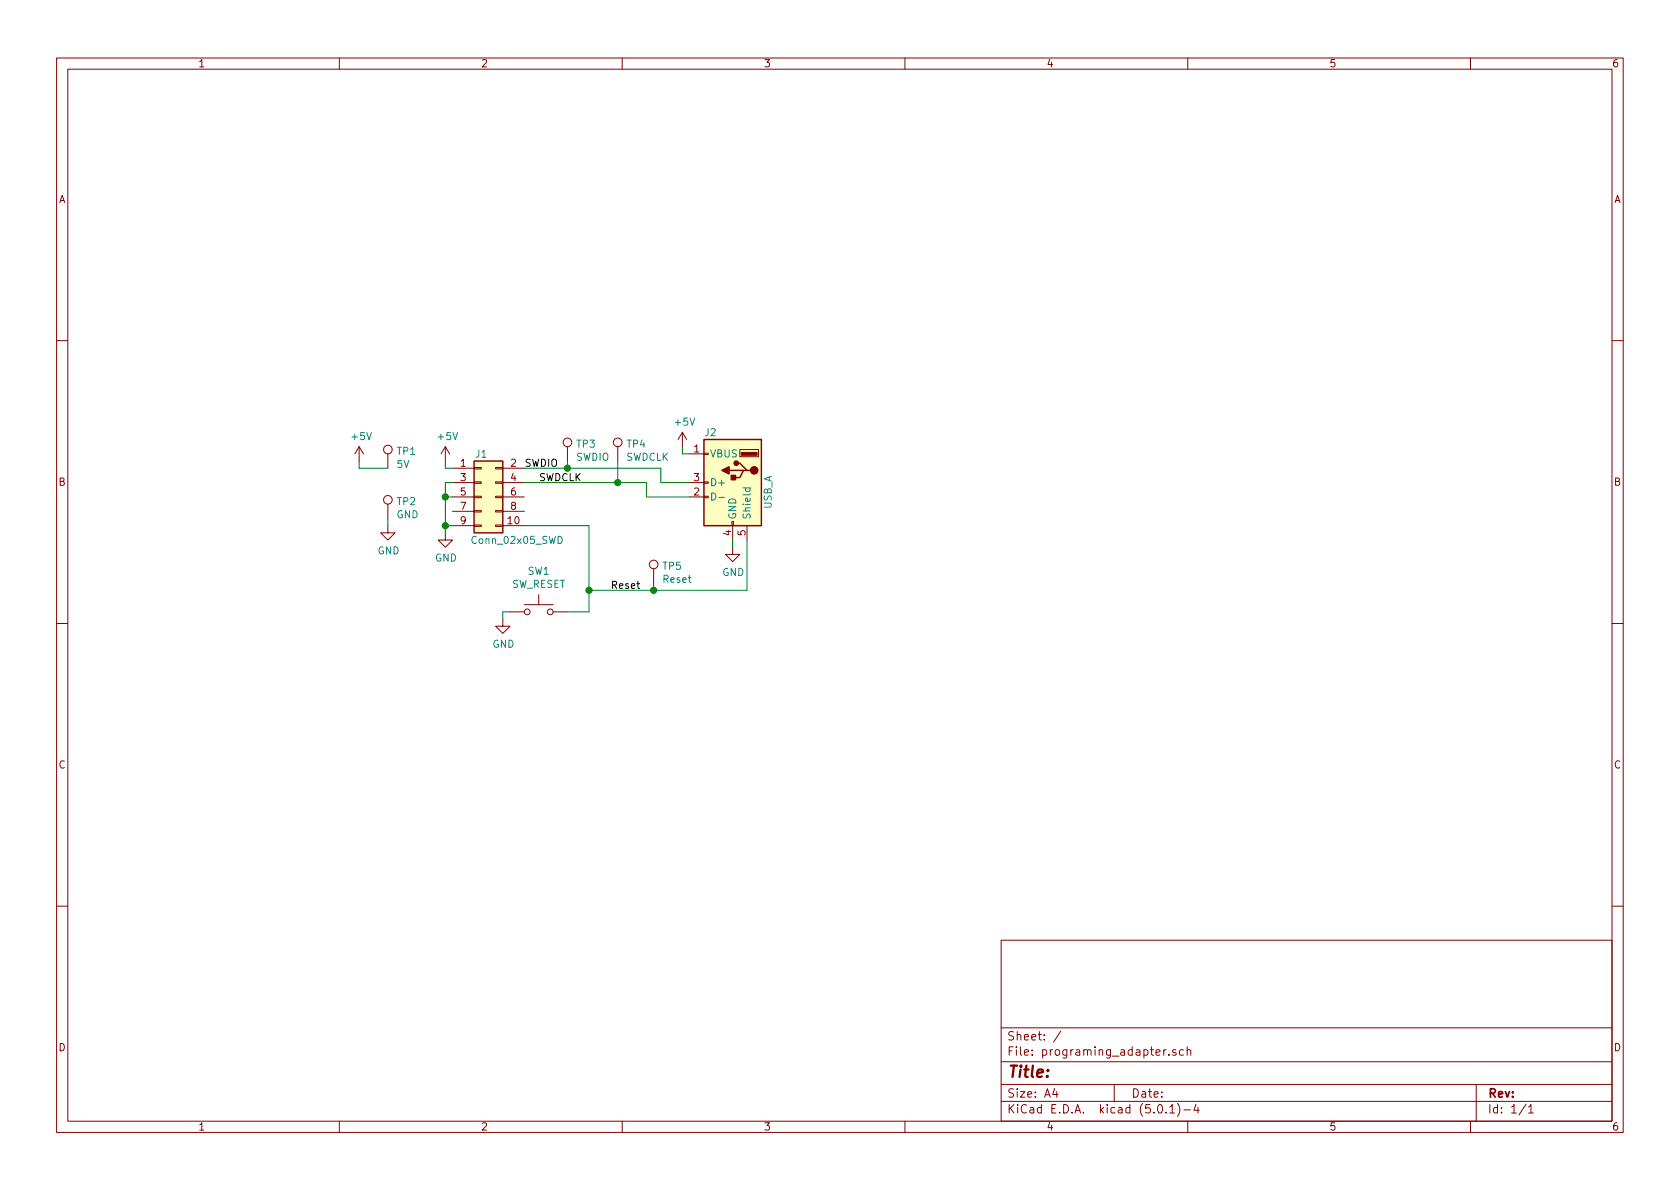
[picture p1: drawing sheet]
EESchema Schematic File Version 4
EELAYER 26 0
EELAYER END
$Descr A4 11693 8268
encoding utf-8
Sheet 1 1
Title ""
Date ""
Rev ""
Comp ""
Comment1 ""
Comment2 ""
Comment3 ""
Comment4 ""
$EndDescr
$Comp
L Connector:USB_A J2
U 1 1
P 5100 3350
F 0 "J2" H 5300 3700 50  0000 R CNN
F 1 "USB_A" V 4850 3400 50  0000 R CNN
F 2 "Connectors:USB_A" H 5250 3300 50  0001 C CNN
F 3 " ~" H 5250 3300 50  0001 C CNN
	1    5100 3350
	-1   0    0    -1  
$EndComp
$Comp
L power:GND #PWR0101
U 1 1
P 5100 3800
F 0 "#PWR0101" H 5100 3550 50  0001 C CNN
F 1 "GND" H 5105 3627 50  0000 C CNN
F 2 "" H 5100 3800 50  0001 C CNN
F 3 "" H 5100 3800 50  0001 C CNN
	1    5100 3800
	1    0    0    -1  
$EndComp
$Comp
L power:+5V #PWR0102
U 1 1
P 4750 3100
F 0 "#PWR0102" H 4750 2950 50  0001 C CNN
F 1 "+5V" H 4765 3273 50  0000 C CNN
F 2 "" H 4750 3100 50  0001 C CNN
F 3 "" H 4750 3100 50  0001 C CNN
	1    4750 3100
	1    0    0    -1  
$EndComp
$Comp
L power:+5V #PWR0103
U 1 1
P 3100 3200
F 0 "#PWR0103" H 3100 3050 50  0001 C CNN
F 1 "+5V" H 3115 3373 50  0000 C CNN
F 2 "" H 3100 3200 50  0001 C CNN
F 3 "" H 3100 3200 50  0001 C CNN
	1    3100 3200
	1    0    0    -1  
$EndComp
Wire Wire Line
	4750 3100 4750 3150
Wire Wire Line
	4750 3150 4800 3150
$Comp
L power:GND #PWR0104
U 1 1
P 3100 3700
F 0 "#PWR0104" H 3100 3450 50  0001 C CNN
F 1 "GND" H 3105 3527 50  0000 C CNN
F 2 "" H 3100 3700 50  0001 C CNN
F 3 "" H 3100 3700 50  0001 C CNN
	1    3100 3700
	1    0    0    -1  
$EndComp
$Comp
L Connector_Generic:Conn_02x05_Odd_Even J1
U 1 1
P 3350 3450
F 0 "J1" H 3350 3750 50  0000 C CNN
F 1 "Conn_02x05_SWD" H 3600 3150 50  0000 C CNN
F 2 "CustomKiCadLibrary:185G087" H 3350 3450 50  0001 C CNN
F 3 "~" H 3350 3450 50  0001 C CNN
	1    3350 3450
	1    0    0    -1  
$EndComp
Wire Wire Line
	3100 3200 3100 3250
Wire Wire Line
	3100 3250 3150 3250
Wire Wire Line
	3150 3350 3100 3350
Wire Wire Line
	3100 3350 3100 3450
Wire Wire Line
	3150 3650 3100 3650
Connection ~ 3100 3650
Wire Wire Line
	3100 3650 3100 3700
Wire Wire Line
	3150 3450 3100 3450
Connection ~ 3100 3450
Wire Wire Line
	3100 3450 3100 3650
Wire Wire Line
	4100 4100 4100 3650
Wire Wire Line
	4100 3650 3650 3650
$Comp
L Switch:SW_Push SW1
U 1 1
P 3750 4250
F 0 "SW1" H 3750 4535 50  0000 C CNN
F 1 "SW_RESET" H 3750 4444 50  0000 C CNN
F 2 "Buttons_Switches_THT:SW_Tactile_Straight_KSA0Axx1LFTR" H 3750 4450 50  0001 C CNN
F 3 "" H 3750 4450 50  0001 C CNN
	1    3750 4250
	1    0    0    -1  
$EndComp
$Comp
L power:GND #PWR0105
U 1 1
P 3500 4300
F 0 "#PWR0105" H 3500 4050 50  0001 C CNN
F 1 "GND" H 3505 4127 50  0000 C CNN
F 2 "" H 3500 4300 50  0001 C CNN
F 3 "" H 3500 4300 50  0001 C CNN
	1    3500 4300
	1    0    0    -1  
$EndComp
Wire Wire Line
	3500 4300 3500 4250
Wire Wire Line
	3500 4250 3550 4250
Wire Wire Line
	3950 4250 4100 4250
Wire Wire Line
	4100 4250 4100 4100
Connection ~ 4100 4100
Text Label 4250 4100 0    50   ~ 0
Reset
Text Label 3650 3250 0    50   ~ 0
SWDIO
Text Label 3750 3350 0    50   ~ 0
SWDCLK
Wire Wire Line
	5100 3800 5100 3750
Wire Wire Line
	5200 3750 5200 4100
Wire Wire Line
	4100 4100 4550 4100
Wire Wire Line
	4600 3250 4600 3350
Wire Wire Line
	4600 3350 4800 3350
Wire Wire Line
	3650 3250 3950 3250
Wire Wire Line
	4800 3450 4500 3450
Wire Wire Line
	4500 3450 4500 3350
Wire Wire Line
	3650 3350 4300 3350
$Comp
L Connector:TestPoint TP3
U 1 1
P 3950 3200
F 0 "TP3" H 4008 3320 50  0000 L CNN
F 1 "SWDIO" H 4008 3229 50  0000 L CNN
F 2 "CustomKiCadLibrary:TP_080X080R" H 4150 3200 50  0001 C CNN
F 3 "~" H 4150 3200 50  0001 C CNN
	1    3950 3200
	1    0    0    -1  
$EndComp
$Comp
L Connector:TestPoint TP4
U 1 1
P 4300 3200
F 0 "TP4" H 4358 3320 50  0000 L CNN
F 1 "SWDCLK" H 4358 3229 50  0000 L CNN
F 2 "CustomKiCadLibrary:TP_080X080R" H 4500 3200 50  0001 C CNN
F 3 "~" H 4500 3200 50  0001 C CNN
	1    4300 3200
	1    0    0    -1  
$EndComp
$Comp
L Connector:TestPoint TP5
U 1 1
P 4550 4050
F 0 "TP5" H 4608 4170 50  0000 L CNN
F 1 "Reset" H 4608 4079 50  0000 L CNN
F 2 "CustomKiCadLibrary:TP_080X080R" H 4750 4050 50  0001 C CNN
F 3 "~" H 4750 4050 50  0001 C CNN
	1    4550 4050
	1    0    0    -1  
$EndComp
$Comp
L Connector:TestPoint TP1
U 1 1
P 2700 3250
F 0 "TP1" H 2758 3370 50  0000 L CNN
F 1 "5V" H 2758 3279 50  0000 L CNN
F 2 "CustomKiCadLibrary:TP_080X080R" H 2900 3250 50  0001 C CNN
F 3 "~" H 2900 3250 50  0001 C CNN
	1    2700 3250
	1    0    0    -1  
$EndComp
$Comp
L Connector:TestPoint TP2
U 1 1
P 2700 3600
F 0 "TP2" H 2758 3720 50  0000 L CNN
F 1 "GND" H 2758 3629 50  0000 L CNN
F 2 "CustomKiCadLibrary:TP_080X080R" H 2900 3600 50  0001 C CNN
F 3 "~" H 2900 3600 50  0001 C CNN
	1    2700 3600
	1    0    0    -1  
$EndComp
$Comp
L power:GND #PWR0106
U 1 1
P 2700 3650
F 0 "#PWR0106" H 2700 3400 50  0001 C CNN
F 1 "GND" H 2705 3477 50  0000 C CNN
F 2 "" H 2700 3650 50  0001 C CNN
F 3 "" H 2700 3650 50  0001 C CNN
	1    2700 3650
	1    0    0    -1  
$EndComp
$Comp
L power:+5V #PWR0107
U 1 1
P 2500 3200
F 0 "#PWR0107" H 2500 3050 50  0001 C CNN
F 1 "+5V" H 2515 3373 50  0000 C CNN
F 2 "" H 2500 3200 50  0001 C CNN
F 3 "" H 2500 3200 50  0001 C CNN
	1    2500 3200
	1    0    0    -1  
$EndComp
Wire Wire Line
	2500 3200 2500 3250
Wire Wire Line
	2500 3250 2700 3250
Wire Wire Line
	2700 3650 2700 3600
Wire Wire Line
	3950 3200 3950 3250
Connection ~ 3950 3250
Wire Wire Line
	3950 3250 4600 3250
Wire Wire Line
	4300 3200 4300 3350
Connection ~ 4300 3350
Wire Wire Line
	4300 3350 4500 3350
Wire Wire Line
	4550 4050 4550 4100
Connection ~ 4550 4100
Wire Wire Line
	4550 4100 5200 4100
$EndSCHEMATC
